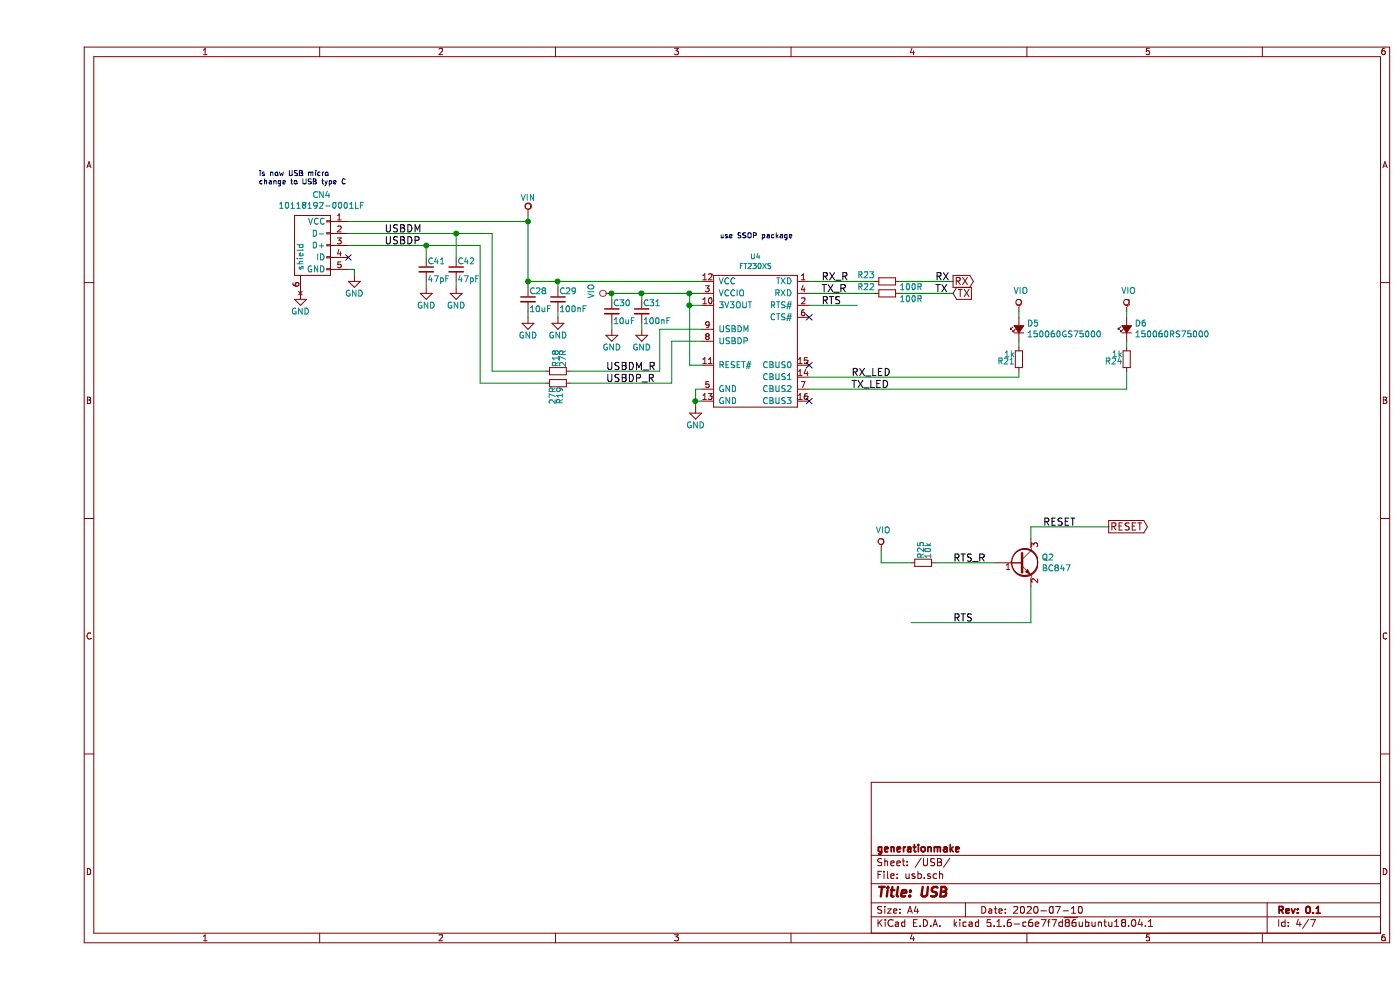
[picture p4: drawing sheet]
EESchema Schematic File Version 4
EELAYER 30 0
EELAYER END
$Descr A4 11693 8268
encoding utf-8
Sheet 4 7
Title "USB"
Date "2020-07-10"
Rev "0.1"
Comp "generationmake"
Comment1 ""
Comment2 ""
Comment3 ""
Comment4 ""
$EndDescr
$Comp
L mechanical-connectors:USB_OTG P?
U 1 1
P 2300 2050
AR Path="/5CB4789B" Ref="P?"  Part="1" 
AR Path="/5CB34EF4/5CB4789B" Ref="P?"  Part="1" 
AR Path="/5EB35E34/5CB4789B" Ref="CN4"  Part="1" 
F 0 "CN4" V 1875 1974 50  0000 C CNN
F 1 "10118192-0001LF" V 1966 1974 50  0000 C CNN
F 2 "CON_wuerth:10118192-000xLF" V 2250 1950 50  0001 C CNN
F 3 "" V 2250 1950 50  0000 C CNN
	1    2300 2050
	0    -1   1    0   
$EndComp
$Comp
L power-supply:GND #PWR?
U 1 1
P 2200 2450
AR Path="/5CB478A2" Ref="#PWR?"  Part="1" 
AR Path="/5CB34EF4/5CB478A2" Ref="#PWR?"  Part="1" 
AR Path="/5EB35E34/5CB478A2" Ref="#PWR054"  Part="1" 
F 0 "#PWR054" H 2200 2200 50  0001 C CNN
F 1 "GND" H 2200 2300 50  0000 C CNN
F 2 "" H 2200 2450 50  0000 C CNN
F 3 "" H 2200 2450 50  0000 C CNN
	1    2200 2450
	1    0    0    -1  
$EndComp
$Comp
L power-supply:GND #PWR?
U 1 1
P 2650 2300
AR Path="/5CB478A8" Ref="#PWR?"  Part="1" 
AR Path="/5CB34EF4/5CB478A8" Ref="#PWR?"  Part="1" 
AR Path="/5EB35E34/5CB478A8" Ref="#PWR055"  Part="1" 
F 0 "#PWR055" H 2650 2050 50  0001 C CNN
F 1 "GND" H 2650 2150 50  0000 C CNN
F 2 "" H 2650 2300 50  0000 C CNN
F 3 "" H 2650 2300 50  0000 C CNN
	1    2650 2300
	1    0    0    -1  
$EndComp
Wire Wire Line
	2600 2250 2650 2250
Wire Wire Line
	2650 2250 2650 2300
$Comp
L devices:C_0603 C?
U 1 1
P 4100 2500
AR Path="/5CB478B7" Ref="C?"  Part="1" 
AR Path="/5CB34EF4/5CB478B7" Ref="C?"  Part="1" 
AR Path="/5EB35E34/5CB478B7" Ref="C28"  Part="1" 
F 0 "C28" H 4110 2570 50  0000 L CNN
F 1 "10uF" H 4110 2420 50  0000 L CNN
F 2 "capacitors:C_0603" H 4100 2350 50  0001 C CNN
F 3 "" H 4100 2500 50  0000 C CNN
	1    4100 2500
	1    0    0    -1  
$EndComp
$Comp
L devices:C_0603 C?
U 1 1
P 4350 2500
AR Path="/5CB478BE" Ref="C?"  Part="1" 
AR Path="/5CB34EF4/5CB478BE" Ref="C?"  Part="1" 
AR Path="/5EB35E34/5CB478BE" Ref="C29"  Part="1" 
F 0 "C29" H 4360 2570 50  0000 L CNN
F 1 "100nF" H 4360 2420 50  0000 L CNN
F 2 "capacitors:C_0603" H 4350 2350 50  0001 C CNN
F 3 "" H 4350 2500 50  0000 C CNN
	1    4350 2500
	1    0    0    -1  
$EndComp
$Comp
L power-supply:GND #PWR?
U 1 1
P 4350 2650
AR Path="/5CB478C5" Ref="#PWR?"  Part="1" 
AR Path="/5CB34EF4/5CB478C5" Ref="#PWR?"  Part="1" 
AR Path="/5EB35E34/5CB478C5" Ref="#PWR059"  Part="1" 
F 0 "#PWR059" H 4350 2400 50  0001 C CNN
F 1 "GND" H 4350 2500 50  0000 C CNN
F 2 "" H 4350 2650 50  0000 C CNN
F 3 "" H 4350 2650 50  0000 C CNN
	1    4350 2650
	1    0    0    -1  
$EndComp
$Comp
L power-supply:GND #PWR?
U 1 1
P 4100 2650
AR Path="/5CB478CB" Ref="#PWR?"  Part="1" 
AR Path="/5CB34EF4/5CB478CB" Ref="#PWR?"  Part="1" 
AR Path="/5EB35E34/5CB478CB" Ref="#PWR058"  Part="1" 
F 0 "#PWR058" H 4100 2400 50  0001 C CNN
F 1 "GND" H 4100 2500 50  0000 C CNN
F 2 "" H 4100 2650 50  0000 C CNN
F 3 "" H 4100 2650 50  0000 C CNN
	1    4100 2650
	1    0    0    -1  
$EndComp
Wire Wire Line
	4100 2350 4350 2350
$Comp
L devices:C_0603 C?
U 1 1
P 5050 2600
AR Path="/5CB478D4" Ref="C?"  Part="1" 
AR Path="/5CB34EF4/5CB478D4" Ref="C?"  Part="1" 
AR Path="/5EB35E34/5CB478D4" Ref="C31"  Part="1" 
F 0 "C31" H 5060 2670 50  0000 L CNN
F 1 "100nF" H 5060 2520 50  0000 L CNN
F 2 "capacitors:C_0603" H 5050 2450 50  0001 C CNN
F 3 "" H 5050 2600 50  0000 C CNN
	1    5050 2600
	1    0    0    -1  
$EndComp
$Comp
L devices:C_0603 C?
U 1 1
P 4800 2600
AR Path="/5CB478DB" Ref="C?"  Part="1" 
AR Path="/5CB34EF4/5CB478DB" Ref="C?"  Part="1" 
AR Path="/5EB35E34/5CB478DB" Ref="C30"  Part="1" 
F 0 "C30" H 4810 2670 50  0000 L CNN
F 1 "10uF" H 4810 2520 50  0000 L CNN
F 2 "capacitors:C_0603" H 4800 2450 50  0001 C CNN
F 3 "" H 4800 2600 50  0000 C CNN
	1    4800 2600
	1    0    0    -1  
$EndComp
$Comp
L power-supply:GND #PWR?
U 1 1
P 5050 2750
AR Path="/5CB478E2" Ref="#PWR?"  Part="1" 
AR Path="/5CB34EF4/5CB478E2" Ref="#PWR?"  Part="1" 
AR Path="/5EB35E34/5CB478E2" Ref="#PWR062"  Part="1" 
F 0 "#PWR062" H 5050 2500 50  0001 C CNN
F 1 "GND" H 5050 2600 50  0000 C CNN
F 2 "" H 5050 2750 50  0000 C CNN
F 3 "" H 5050 2750 50  0000 C CNN
	1    5050 2750
	1    0    0    -1  
$EndComp
$Comp
L power-supply:GND #PWR?
U 1 1
P 4800 2750
AR Path="/5CB478E8" Ref="#PWR?"  Part="1" 
AR Path="/5CB34EF4/5CB478E8" Ref="#PWR?"  Part="1" 
AR Path="/5EB35E34/5CB478E8" Ref="#PWR061"  Part="1" 
F 0 "#PWR061" H 4800 2500 50  0001 C CNN
F 1 "GND" H 4800 2600 50  0000 C CNN
F 2 "" H 4800 2750 50  0000 C CNN
F 3 "" H 4800 2750 50  0000 C CNN
	1    4800 2750
	1    0    0    -1  
$EndComp
Wire Wire Line
	4350 2600 4350 2650
Wire Wire Line
	4100 2650 4100 2600
Wire Wire Line
	4100 2400 4100 2350
Wire Wire Line
	4350 2400 4350 2350
Wire Wire Line
	4800 2500 4800 2450
Wire Wire Line
	4800 2450 5050 2450
Wire Wire Line
	5050 2750 5050 2700
Wire Wire Line
	4800 2750 4800 2700
Wire Wire Line
	5050 2500 5050 2450
Connection ~ 5050 2450
$Comp
L power-supply:GND #PWR?
U 1 1
P 5500 3400
AR Path="/5CB4790A" Ref="#PWR?"  Part="1" 
AR Path="/5CB34EF4/5CB4790A" Ref="#PWR?"  Part="1" 
AR Path="/5EB35E34/5CB4790A" Ref="#PWR063"  Part="1" 
F 0 "#PWR063" H 5500 3150 50  0001 C CNN
F 1 "GND" H 5500 3250 50  0000 C CNN
F 2 "" H 5500 3400 50  0000 C CNN
F 3 "" H 5500 3400 50  0000 C CNN
	1    5500 3400
	1    0    0    -1  
$EndComp
Wire Wire Line
	5550 3250 5500 3250
Wire Wire Line
	5500 3250 5500 3350
Wire Wire Line
	5550 3350 5500 3350
Connection ~ 5500 3350
Wire Wire Line
	5500 3350 5500 3400
$Comp
L devices:R_1206 R?
U 1 1
P 4350 3100
AR Path="/5CB47915" Ref="R?"  Part="1" 
AR Path="/5CB34EF4/5CB47915" Ref="R?"  Part="1" 
AR Path="/5EB35E34/5CB47915" Ref="R18"  Part="1" 
F 0 "R18" H 4380 3120 50  0000 L CNN
F 1 "27R" H 4380 3060 50  0000 L CNN
F 2 "resistors:R_0603" H 4350 2950 50  0001 C CNN
F 3 "" H 4350 3100 50  0000 C CNN
	1    4350 3100
	0    -1   -1   0   
$EndComp
$Comp
L devices:R_1206 R?
U 1 1
P 4350 3200
AR Path="/5CB4791C" Ref="R?"  Part="1" 
AR Path="/5CB34EF4/5CB4791C" Ref="R?"  Part="1" 
AR Path="/5EB35E34/5CB4791C" Ref="R19"  Part="1" 
F 0 "R19" H 4380 3220 50  0000 L CNN
F 1 "27R" H 4380 3160 50  0000 L CNN
F 2 "resistors:R_0603" H 4350 3050 50  0001 C CNN
F 3 "" H 4350 3200 50  0000 C CNN
	1    4350 3200
	0    1    1    0   
$EndComp
$Comp
L devices:Led_Small D?
U 1 1
P 8200 2750
AR Path="/5CB4794B" Ref="D?"  Part="1" 
AR Path="/5CB34EF4/5CB4794B" Ref="D?"  Part="1" 
AR Path="/5EB35E34/5CB4794B" Ref="D5"  Part="1" 
F 0 "D5" V 8246 2682 50  0000 R CNN
F 1 "150060GS75000" V 8155 2682 50  0000 R CNN
F 2 "LEDs:LED_0603" V 8200 2750 50  0001 C CNN
F 3 "" V 8200 2750 50  0000 C CNN
	1    8200 2750
	0    -1   -1   0   
$EndComp
$Comp
L devices:Led_Small D?
U 1 1
P 9100 2750
AR Path="/5CB47952" Ref="D?"  Part="1" 
AR Path="/5CB34EF4/5CB47952" Ref="D?"  Part="1" 
AR Path="/5EB35E34/5CB47952" Ref="D6"  Part="1" 
F 0 "D6" V 9146 2682 50  0000 R CNN
F 1 "150060RS75000" V 9055 2682 50  0000 R CNN
F 2 "LEDs:LED_0603" V 9100 2750 50  0001 C CNN
F 3 "" V 9100 2750 50  0000 C CNN
	1    9100 2750
	0    -1   -1   0   
$EndComp
$Comp
L devices:R_1206 R?
U 1 1
P 8200 3000
AR Path="/5CB47959" Ref="R?"  Part="1" 
AR Path="/5CB34EF4/5CB47959" Ref="R?"  Part="1" 
AR Path="/5EB35E34/5CB47959" Ref="R21"  Part="1" 
F 0 "R21" H 8230 3020 50  0000 L CNN
F 1 "1k" H 8230 2960 50  0000 L CNN
F 2 "resistors:R_0603" H 8200 2850 50  0001 C CNN
F 3 "" H 8200 3000 50  0000 C CNN
	1    8200 3000
	-1   0    0    1   
$EndComp
$Comp
L devices:R_1206 R?
U 1 1
P 9100 3000
AR Path="/5CB47960" Ref="R?"  Part="1" 
AR Path="/5CB34EF4/5CB47960" Ref="R?"  Part="1" 
AR Path="/5EB35E34/5CB47960" Ref="R24"  Part="1" 
F 0 "R24" H 9130 3020 50  0000 L CNN
F 1 "1k" H 9130 2960 50  0000 L CNN
F 2 "resistors:R_0603" H 9100 2850 50  0001 C CNN
F 3 "" H 9100 3000 50  0000 C CNN
	1    9100 3000
	-1   0    0    1   
$EndComp
$Comp
L power-supply:VIN #PWR?
U 1 1
P 4100 1800
AR Path="/5CB47967" Ref="#PWR?"  Part="1" 
AR Path="/5CB34EF4/5CB47967" Ref="#PWR?"  Part="1" 
AR Path="/5EB35E34/5CB47967" Ref="#PWR057"  Part="1" 
F 0 "#PWR057" H 4100 1650 50  0001 C CNN
F 1 "VIN" H 4100 1950 50  0000 C CNN
F 2 "" H 4100 1800 50  0000 C CNN
F 3 "" H 4100 1800 50  0000 C CNN
	1    4100 1800
	1    0    0    -1  
$EndComp
Wire Wire Line
	4100 1800 4100 1850
$Comp
L power-supply:VIO #PWR?
U 1 1
P 4800 2450
AR Path="/5CB4796F" Ref="#PWR?"  Part="1" 
AR Path="/5CB34EF4/5CB4796F" Ref="#PWR?"  Part="1" 
AR Path="/5EB35E34/5CB4796F" Ref="#PWR060"  Part="1" 
F 0 "#PWR060" H 4800 2300 50  0001 C CNN
F 1 "VIO" H 4817 2623 50  0000 C CNN
F 2 "" H 4800 2450 50  0000 C CNN
F 3 "" H 4800 2450 50  0000 C CNN
	1    4800 2450
	0    -1   -1   0   
$EndComp
$Comp
L power-supply:VIO #PWR?
U 1 1
P 8200 2600
AR Path="/5CB47977" Ref="#PWR?"  Part="1" 
AR Path="/5CB34EF4/5CB47977" Ref="#PWR?"  Part="1" 
AR Path="/5EB35E34/5CB47977" Ref="#PWR064"  Part="1" 
F 0 "#PWR064" H 8200 2450 50  0001 C CNN
F 1 "VIO" H 8217 2773 50  0000 C CNN
F 2 "" H 8200 2600 50  0000 C CNN
F 3 "" H 8200 2600 50  0000 C CNN
	1    8200 2600
	1    0    0    -1  
$EndComp
$Comp
L power-supply:VIO #PWR?
U 1 1
P 9100 2600
AR Path="/5CB4797D" Ref="#PWR?"  Part="1" 
AR Path="/5CB34EF4/5CB4797D" Ref="#PWR?"  Part="1" 
AR Path="/5EB35E34/5CB4797D" Ref="#PWR065"  Part="1" 
F 0 "#PWR065" H 9100 2450 50  0001 C CNN
F 1 "VIO" H 9117 2773 50  0000 C CNN
F 2 "" H 9100 2600 50  0000 C CNN
F 3 "" H 9100 2600 50  0000 C CNN
	1    9100 2600
	1    0    0    -1  
$EndComp
Wire Wire Line
	8200 2600 8200 2650
Wire Wire Line
	9100 2600 9100 2650
Wire Wire Line
	8200 3100 8200 3150
Wire Wire Line
	7000 2450 6450 2450
Wire Wire Line
	7000 2350 6450 2350
Text Label 6550 2450 0    60   ~ 0
TX_R
Text Label 6550 2350 0    60   ~ 0
RX_R
$Comp
L devices:R_1206 R?
U 1 1
P 7100 2450
AR Path="/5CB4799A" Ref="R?"  Part="1" 
AR Path="/5CB34EF4/5CB4799A" Ref="R?"  Part="1" 
AR Path="/5EB35E34/5CB4799A" Ref="R22"  Part="1" 
F 0 "R22" V 7150 2550 50  0000 L CNN
F 1 "100R" V 7050 2150 50  0000 L CNN
F 2 "resistors:R_0603" H 7100 2300 50  0001 C CNN
F 3 "" H 7100 2450 50  0000 C CNN
	1    7100 2450
	0    -1   -1   0   
$EndComp
$Comp
L devices:R_1206 R?
U 1 1
P 7100 2350
AR Path="/5CB479A1" Ref="R?"  Part="1" 
AR Path="/5CB34EF4/5CB479A1" Ref="R?"  Part="1" 
AR Path="/5EB35E34/5CB479A1" Ref="R23"  Part="1" 
F 0 "R23" V 7150 2450 50  0000 L CNN
F 1 "100R" V 7050 2050 50  0000 L CNN
F 2 "resistors:R_0603" H 7100 2200 50  0001 C CNN
F 3 "" H 7100 2350 50  0000 C CNN
	1    7100 2350
	0    -1   -1   0   
$EndComp
Wire Wire Line
	7650 2350 7200 2350
Wire Wire Line
	7650 2450 7200 2450
Text Label 7500 2450 0    60   ~ 0
TX
Text Label 7500 2350 0    60   ~ 0
RX
Text GLabel 7650 2350 2    60   Output ~ 0
RX
Text GLabel 7650 2450 2    60   Input ~ 0
TX
$Comp
L devices:Q_NPN_BEC Q2
U 1 1
P 8200 4700
F 0 "Q2" H 8391 4746 50  0000 L CNN
F 1 "BC847" H 8391 4655 50  0000 L CNN
F 2 "SOT_TO:SOT-23" H 8391 4609 50  0001 L CNN
F 3 "" H 8200 4700 50  0000 C CNN
	1    8200 4700
	1    0    0    -1  
$EndComp
$Comp
L devices:R_1206 R?
U 1 1
P 7400 4700
AR Path="/5CB5EF63" Ref="R?"  Part="1" 
AR Path="/5CB34EF4/5CB5EF63" Ref="R?"  Part="1" 
AR Path="/5EB35E34/5CB5EF63" Ref="R25"  Part="1" 
F 0 "R25" H 7430 4720 50  0000 L CNN
F 1 "10k" H 7430 4660 50  0000 L CNN
F 2 "resistors:R_0603" H 7400 4550 50  0001 C CNN
F 3 "" H 7400 4700 50  0000 C CNN
	1    7400 4700
	0    -1   -1   0   
$EndComp
Wire Wire Line
	8950 4400 8300 4400
Wire Wire Line
	8300 4400 8300 4500
Text Label 8400 4400 0    60   ~ 0
RESET
Wire Wire Line
	7500 4700 8000 4700
Text Label 7650 5200 0    60   ~ 0
RTS
Text Label 7650 4700 0    60   ~ 0
RTS_R
Wire Wire Line
	6850 2550 6450 2550
Text Label 6550 2550 0    60   ~ 0
RTS
Text GLabel 8950 4400 2    60   Output ~ 0
RESET
Text Notes 1850 1550 0    43   ~ 0
is now USB micro\nchange to USB type C
$Comp
L IC_interface_usb:FT230XS U4
U 1 1
P 6000 2850
F 0 "U4" H 6000 3560 43  0000 C CNN
F 1 "FT230XS" H 6000 3479 43  0000 C CNN
F 2 "SSOP:SSOP-16_3.9x4.9mm_Pitch0.635mm" H 6000 2850 43  0001 C CNN
F 3 "" H 6000 2850 43  0001 C CNN
	1    6000 2850
	1    0    0    -1  
$EndComp
Connection ~ 4800 2450
Wire Wire Line
	5050 2450 5450 2450
Wire Wire Line
	5550 2550 5450 2550
Wire Wire Line
	5450 2550 5450 2450
Connection ~ 5450 2450
Wire Wire Line
	5450 2450 5550 2450
Wire Wire Line
	5550 2350 4350 2350
Connection ~ 4350 2350
Wire Wire Line
	4100 1850 4100 2350
Connection ~ 4100 1850
Connection ~ 4100 2350
Wire Wire Line
	2600 1850 4100 1850
Wire Wire Line
	5550 3050 5450 3050
Wire Wire Line
	5450 3050 5450 2550
Connection ~ 5450 2550
Wire Wire Line
	5550 2750 5200 2750
Wire Wire Line
	5200 2750 5200 3100
Wire Wire Line
	5200 3100 4450 3100
Wire Wire Line
	5550 2850 5300 2850
Wire Wire Line
	5300 2850 5300 3200
Wire Wire Line
	5300 3200 4450 3200
Wire Wire Line
	3800 1950 3800 3100
Wire Wire Line
	3800 3100 4250 3100
Wire Wire Line
	2600 1950 3500 1950
Wire Wire Line
	3700 2050 3700 3200
Wire Wire Line
	3700 3200 4250 3200
Wire Wire Line
	2600 2050 3250 2050
Text Label 2900 1950 0    60   ~ 0
USBDM
Text Label 2900 2050 0    60   ~ 0
USBDP
Text Label 4750 3100 0    60   ~ 0
USBDM_R
Text Label 4750 3200 0    60   ~ 0
USBDP_R
$Comp
L devices:C_0603 C?
U 1 1
P 3500 2250
AR Path="/5EC019F2" Ref="C?"  Part="1" 
AR Path="/5CB34EF4/5EC019F2" Ref="C?"  Part="1" 
AR Path="/5EB35E34/5EC019F2" Ref="C42"  Part="1" 
F 0 "C42" H 3510 2320 50  0000 L CNN
F 1 "47pF" H 3510 2170 50  0000 L CNN
F 2 "capacitors:C_0603" H 3500 2100 50  0001 C CNN
F 3 "" H 3500 2250 50  0000 C CNN
	1    3500 2250
	1    0    0    -1  
$EndComp
$Comp
L devices:C_0603 C?
U 1 1
P 3250 2250
AR Path="/5EC01E1C" Ref="C?"  Part="1" 
AR Path="/5CB34EF4/5EC01E1C" Ref="C?"  Part="1" 
AR Path="/5EB35E34/5EC01E1C" Ref="C41"  Part="1" 
F 0 "C41" H 3260 2320 50  0000 L CNN
F 1 "47pF" H 3260 2170 50  0000 L CNN
F 2 "capacitors:C_0603" H 3250 2100 50  0001 C CNN
F 3 "" H 3250 2250 50  0000 C CNN
	1    3250 2250
	1    0    0    -1  
$EndComp
$Comp
L power-supply:GND #PWR?
U 1 1
P 3500 2400
AR Path="/5EC0209E" Ref="#PWR?"  Part="1" 
AR Path="/5CB34EF4/5EC0209E" Ref="#PWR?"  Part="1" 
AR Path="/5EB35E34/5EC0209E" Ref="#PWR085"  Part="1" 
F 0 "#PWR085" H 3500 2150 50  0001 C CNN
F 1 "GND" H 3500 2250 50  0000 C CNN
F 2 "" H 3500 2400 50  0000 C CNN
F 3 "" H 3500 2400 50  0000 C CNN
	1    3500 2400
	1    0    0    -1  
$EndComp
$Comp
L power-supply:GND #PWR?
U 1 1
P 3250 2400
AR Path="/5EC02316" Ref="#PWR?"  Part="1" 
AR Path="/5CB34EF4/5EC02316" Ref="#PWR?"  Part="1" 
AR Path="/5EB35E34/5EC02316" Ref="#PWR056"  Part="1" 
F 0 "#PWR056" H 3250 2150 50  0001 C CNN
F 1 "GND" H 3250 2250 50  0000 C CNN
F 2 "" H 3250 2400 50  0000 C CNN
F 3 "" H 3250 2400 50  0000 C CNN
	1    3250 2400
	1    0    0    -1  
$EndComp
Wire Wire Line
	3250 2400 3250 2350
Wire Wire Line
	3500 2400 3500 2350
Wire Wire Line
	3500 2150 3500 1950
Connection ~ 3500 1950
Wire Wire Line
	3500 1950 3800 1950
Wire Wire Line
	3250 2150 3250 2050
Connection ~ 3250 2050
Wire Wire Line
	3250 2050 3700 2050
NoConn ~ 2600 2150
Wire Wire Line
	6450 3150 8200 3150
Text Label 6800 3150 0    60   ~ 0
RX_LED
Text Label 6800 3250 0    60   ~ 0
TX_LED
NoConn ~ 6450 2650
NoConn ~ 6450 3050
NoConn ~ 6450 3350
Wire Wire Line
	9100 3250 9100 3100
Wire Wire Line
	6450 3250 9100 3250
Wire Wire Line
	9100 2850 9100 2900
Wire Wire Line
	8200 2850 8200 2900
Text Notes 5700 2000 0    43   ~ 0
use SSOP package
Wire Wire Line
	7300 5200 8300 5200
Wire Wire Line
	8300 4900 8300 5200
$Comp
L power-supply:VIO #PWR?
U 1 1
P 7050 4600
AR Path="/5EFEC333" Ref="#PWR?"  Part="1" 
AR Path="/5CB34EF4/5EFEC333" Ref="#PWR?"  Part="1" 
AR Path="/5EB35E34/5EFEC333" Ref="#PWR0102"  Part="1" 
F 0 "#PWR0102" H 7050 4450 50  0001 C CNN
F 1 "VIO" H 7067 4773 50  0000 C CNN
F 2 "" H 7050 4600 50  0000 C CNN
F 3 "" H 7050 4600 50  0000 C CNN
	1    7050 4600
	1    0    0    -1  
$EndComp
Wire Wire Line
	7050 4600 7050 4700
Wire Wire Line
	7050 4700 7300 4700
$EndSCHEMATC
